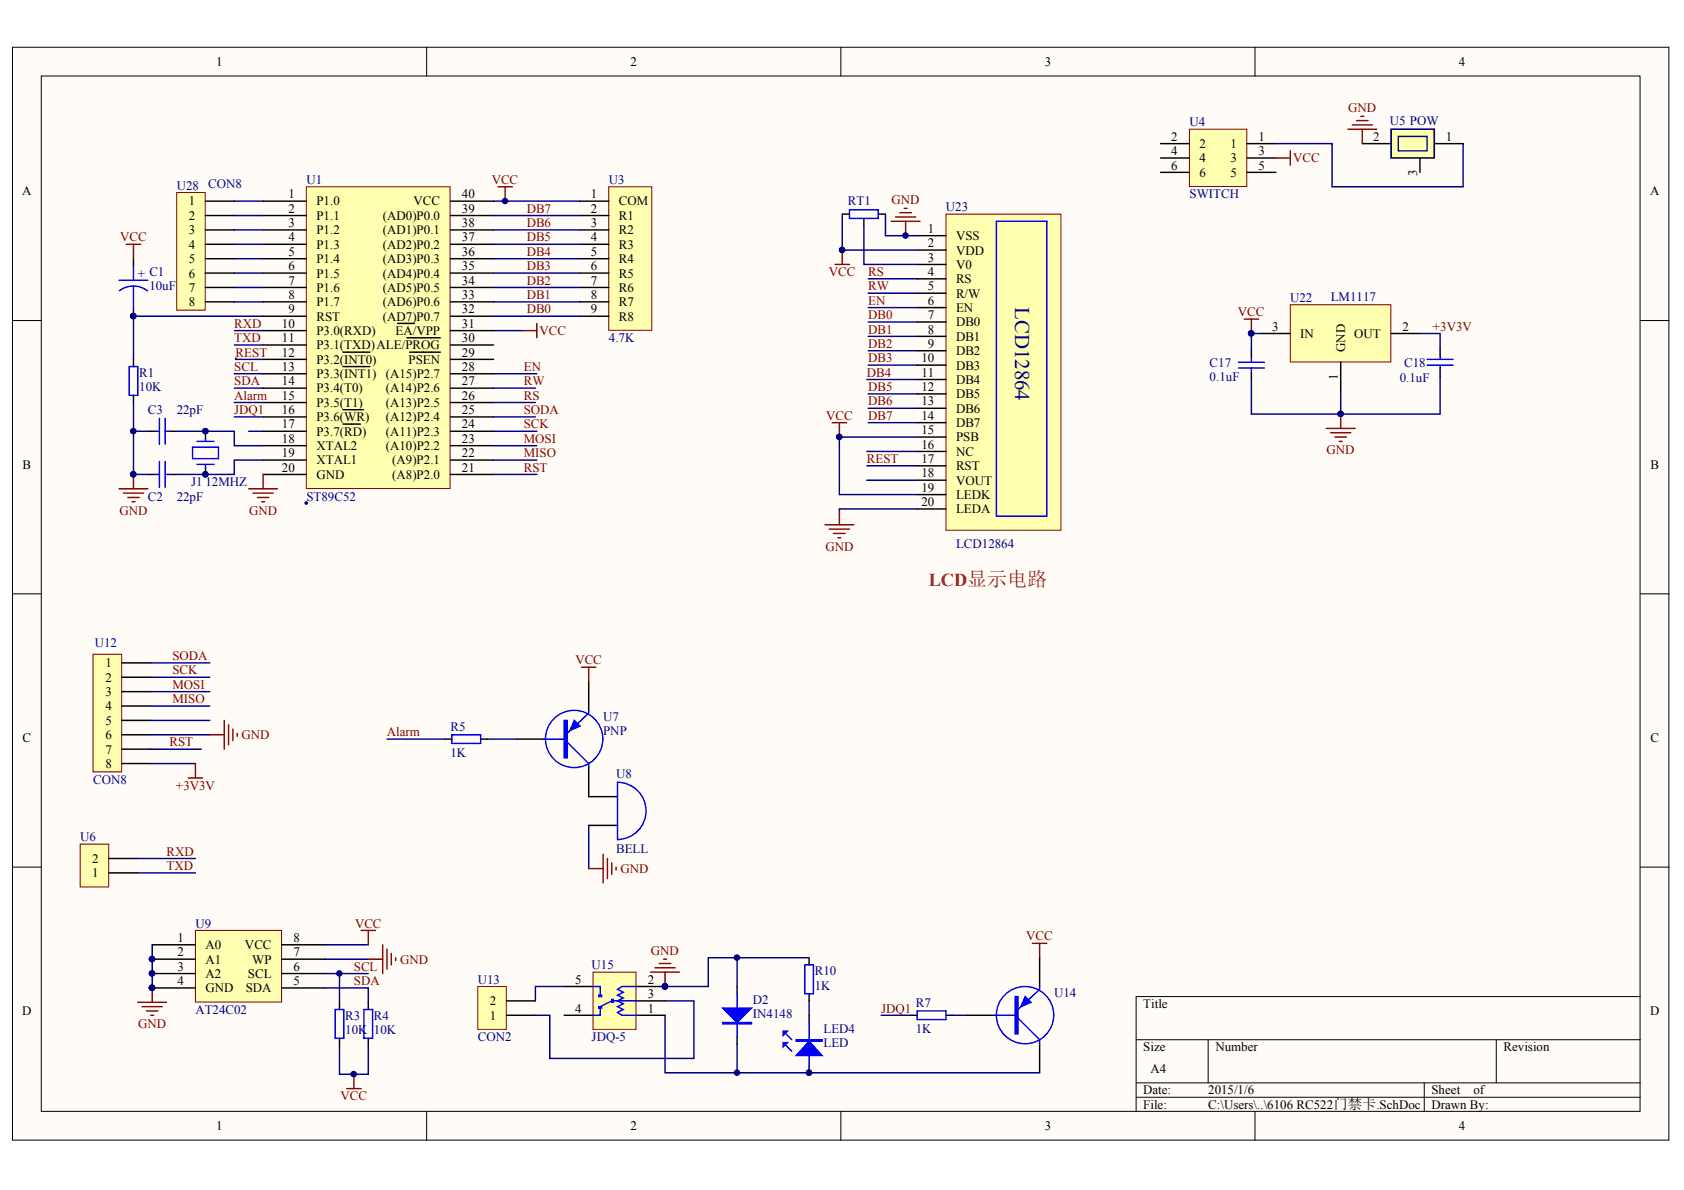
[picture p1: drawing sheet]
# Altium project 6106 RC522门禁卡.PrjPcb
1 sheet, 30 parts. Net scope: global (net labels, ports and power ports of the same name join across sheets).
Board file: 6106 RC522门禁卡.PcbDoc

## Sheet 6106 RC522门禁卡.SchDoc
size A4

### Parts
C1  10uF  [C10]
C2  22pF  [CAP]
C3  22pF  [CAP]
C17  0.1uF  [CAP]
C18  0.1uF  [CAP]
D2  IN4148  [IN4148]
J1  12MHZ  [CRYSTAL]
LED4  LED  [LED]
R1  10K  [R-DIP]
R3  10K  [R-DIP]
R4  10K  [R-DIP]
R5  1K  [R-DIP]
R7  1K  [R-DIP]
R10  1K  [R-DIP]
RT1  (no value)  [RT1]
U1  ST89C52  [STC]
U3  4.7K  [SIP9]
U4  SWITCH  [SWITCH]
U5  POW  [DCM]
U6  (no value)  [SIP2]
U7  PNP  [PNP]
U8  BELL  [BEEP]
U9  AT24C02  [DIP8]
U12  CON8  [SIP8]
U13  CON2  [SIP2]
U14  (no value)  [PNP]
U15  JDQ-5  [JDQ-5]
U22  LM1117  [7805]
U23  LCD12864  [SIP20]
U28  CON8  [SIP8]

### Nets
+3V3V: C18.2 U12.8 U22.2(OUT)
GND: C2.1 C3.1 C17.1 C18.1 D2.1(A) R1.2 R10.1 RT1.1 U1.20(GND) U5.2 U8.2(B) U9.1(A0) U9.2(A1) U9.3(A2) U9.4(GND) U9.7(WP) U12.6 U15.2 U22.1(GND) U23.1(VSS) U23.20(LEDA)
VCC: C1.1 C17.2 R3.1 R4.1 RT1.2 U1.31(~{EA}/VPP) U1.40(VCC) U3.1(COM) U4.3 U7.2(E) U9.8(VCC) U14.2(E) U22.3(IN) U23.2(VDD) U23.15(PSB) U23.19(LEDK)
Alarm: R5.1 U1.15(P3.5(T1))
DB0: U1.32((AD7)P0.7) U3.9(R8) U23.7(DB0)
DB1: U1.33((AD6)P0.6) U3.8(R7) U23.8(DB1)
DB2: U1.34((AD5)P0.5) U3.7(R6) U23.9(DB2)
DB3: U1.35((AD4)P0.4) U3.6(R5) U23.10(DB3)
DB4: U1.36((AD3)P0.3) U3.5(R4) U23.11(DB4)
DB5: U1.37((AD2)P0.2) U3.4(R3) U23.12(DB5)
DB6: U1.38((AD1)P0.1) U3.3(R2) U23.13(DB6)
DB7: U1.39((AD0)P0.0) U3.2(R1) U23.14(DB7)
EN: U1.28((A15)P2.7) U23.6(EN)
JDQ1: R7.1 U1.16(P3.6(~{WR}))
MISO: U1.22((A9)P2.1) U12.4
MOSI: U1.23((A10)P2.2) U12.3
REST: U1.12(P3.2(~{INT0})) U23.17(RST)
RS: U1.26((A13)P2.5) U23.4(RS)
RST: U1.21((A8)P2.0) U12.7
RW: U1.27((A14)P2.6) U23.5(R/W)
RXD: U1.10(P3.0(RXD)) U6.2
SCK: U1.24((A11)P2.3) U12.2
SCL: R3.2 U1.13(P3.3(~{INT1})) U9.6(SCL)
SDA: R4.2 U1.14(P3.4(T0)) U9.5(SDA)
SODA: U1.25((A12)P2.4) U12.1
TXD: U1.11(P3.1(TXD)) U6.1
NetC1_2: C1.2 R1.1 U1.9(RST)
NetC2_2: C2.2 J1.2 U1.18(XTAL2)
NetC3_2: C3.2 J1.1 U1.19(XTAL1)
NetD2_2: D2.2(K) LED4.1 U14.3(C) U15.1
NetLED4_2: LED4.2 R10.2
NetR5_2: R5.2 U7.1(B)
NetR7_2: R7.2 U14.1(B)
NetRT1_3: RT1.3 U23.3(V0)
NetU1_1: U1.1(P1.0) U28.1
NetU1_2: U1.2(P1.1) U28.2
NetU1_3: U1.3(P1.2) U28.3
NetU1_4: U1.4(P1.3) U28.4
NetU1_5: U1.5(P1.4) U28.5
NetU1_6: U1.6(P1.5) U28.6
NetU1_7: U1.7(P1.6) U28.7
NetU1_8: U1.8(P1.7) U28.8
NetU4_1: U4.1 U5.1
NetU7_3: U7.3(C) U8.1(A)
NetU13_1: U13.1 U15.3(IN)
NetU13_2: U13.2 U15.5(IN)

Not connected (* = marked no-connect by the designer): U1 17(P3.7(~{RD})) 29(~{PSEN}) 30(ALE/~{PROG}); U4 2 4 5 6; U5 3; U12 5; U15 4(IN); U23 16(NC) 18(VOUT)

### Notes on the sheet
- LCD显示电路
